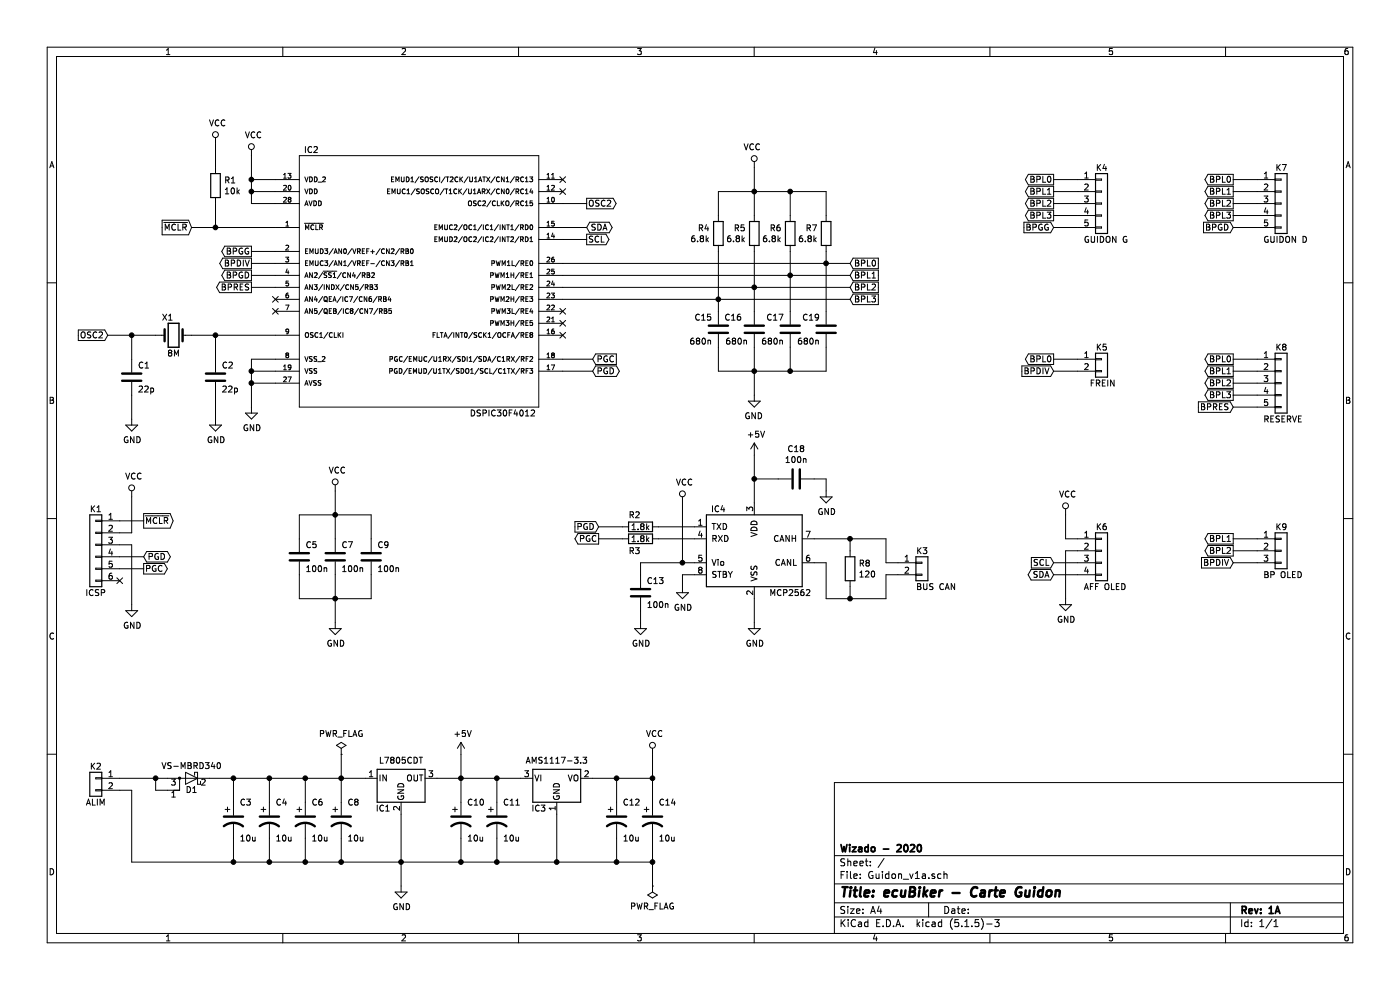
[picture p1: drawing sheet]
EESchema Schematic File Version 4
EELAYER 30 0
EELAYER END
$Descr A4 11693 8268
encoding utf-8
Sheet 1 1
Title "ecuBiker - Carte Guidon"
Date ""
Rev "1A"
Comp "Wizado - 2020"
Comment1 ""
Comment2 ""
Comment3 ""
Comment4 ""
$EndDescr
Text GLabel 7100 2500 2    50   Input ~ 0
BPL3
Text GLabel 7100 2400 2    50   Input ~ 0
BPL2
Text GLabel 7100 2300 2    50   Input ~ 0
BPL1
Text GLabel 7100 2200 2    50   Input ~ 0
BPL0
Wire Wire Line
	6600 3100 6300 3100
Connection ~ 6600 3100
Wire Wire Line
	6600 2900 6600 3100
Wire Wire Line
	6300 3100 6000 3100
Connection ~ 6300 3100
Wire Wire Line
	6300 2900 6300 3100
Wire Wire Line
	6000 2900 6000 3100
Wire Wire Line
	6900 3100 6600 3100
Wire Wire Line
	6900 2900 6900 3100
$Comp
L power:VCC #PWR016
U 1 1
P 6300 1400
F 0 "#PWR016" H 6300 1250 50  0001 C CNN
F 1 "VCC" H 6317 1573 50  0000 C CNN
F 2 "" H 6300 1400 50  0001 C CNN
F 3 "" H 6300 1400 50  0001 C CNN
	1    6300 1400
	-1   0    0    -1  
$EndComp
$Comp
L power:GND #PWR017
U 1 1
P 6300 3300
F 0 "#PWR017" H 6300 3050 50  0001 C CNN
F 1 "GND" H 6305 3127 50  0000 C CNN
F 2 "" H 6300 3300 50  0001 C CNN
F 3 "" H 6300 3300 50  0001 C CNN
	1    6300 3300
	-1   0    0    -1  
$EndComp
$Comp
L Device:C C15
U 1 1
P 6000 2750
F 0 "C15" H 6050 2850 50  0000 L CNN
F 1 "680n" H 6050 2650 50  0000 L CNN
F 2 "" H 6038 2600 50  0001 C CNN
F 3 "~" H 6000 2750 50  0001 C CNN
	1    6000 2750
	-1   0    0    -1  
$EndComp
$Comp
L Device:C C16
U 1 1
P 6300 2750
F 0 "C16" H 6400 2850 50  0000 L CNN
F 1 "680n" H 6350 2650 50  0000 L CNN
F 2 "" H 6338 2600 50  0001 C CNN
F 3 "~" H 6300 2750 50  0001 C CNN
	1    6300 2750
	-1   0    0    -1  
$EndComp
$Comp
L Device:C C17
U 1 1
P 6600 2750
F 0 "C17" H 6650 2850 50  0000 L CNN
F 1 "680n" H 6650 2650 50  0000 L CNN
F 2 "" H 6638 2600 50  0001 C CNN
F 3 "~" H 6600 2750 50  0001 C CNN
	1    6600 2750
	-1   0    0    -1  
$EndComp
$Comp
L Device:C C19
U 1 1
P 6900 2750
F 0 "C19" H 6950 2850 50  0000 L CNN
F 1 "680n" H 6950 2650 50  0000 L CNN
F 2 "" H 6938 2600 50  0001 C CNN
F 3 "~" H 6900 2750 50  0001 C CNN
	1    6900 2750
	-1   0    0    -1  
$EndComp
$Comp
L Device:R R4
U 1 1
P 6000 1950
F 0 "R4" H 6070 1996 50  0000 L CNN
F 1 "6.8k" H 6070 1905 50  0000 L CNN
F 2 "" V 5930 1950 50  0001 C CNN
F 3 "~" H 6000 1950 50  0001 C CNN
	1    6000 1950
	-1   0    0    -1  
$EndComp
$Comp
L Device:R R5
U 1 1
P 6300 1950
F 0 "R5" H 6370 1996 50  0000 L CNN
F 1 "6.8k" H 6370 1905 50  0000 L CNN
F 2 "" V 6230 1950 50  0001 C CNN
F 3 "~" H 6300 1950 50  0001 C CNN
	1    6300 1950
	-1   0    0    -1  
$EndComp
$Comp
L Device:R R6
U 1 1
P 6600 1950
F 0 "R6" H 6670 1996 50  0000 L CNN
F 1 "6.8k" H 6670 1905 50  0000 L CNN
F 2 "" V 6530 1950 50  0001 C CNN
F 3 "~" H 6600 1950 50  0001 C CNN
	1    6600 1950
	-1   0    0    -1  
$EndComp
$Comp
L Device:R R7
U 1 1
P 6900 1950
F 0 "R7" H 6970 1996 50  0000 L CNN
F 1 "6.8k" H 6970 1905 50  0000 L CNN
F 2 "" V 6830 1950 50  0001 C CNN
F 3 "~" H 6900 1950 50  0001 C CNN
	1    6900 1950
	-1   0    0    -1  
$EndComp
Wire Wire Line
	6900 1800 6900 1600
Wire Wire Line
	6900 1600 6600 1600
Wire Wire Line
	6000 1600 6000 1800
Wire Wire Line
	6300 1800 6300 1600
Connection ~ 6300 1600
Wire Wire Line
	6300 1600 6000 1600
Wire Wire Line
	6600 1800 6600 1600
Connection ~ 6600 1600
Wire Wire Line
	6600 1600 6300 1600
$Comp
L Connector_Generic:Conn_01x05 K4
U 1 1
P 9200 1700
F 0 "K4" H 9150 2000 50  0000 L CNN
F 1 "GUIDON G" H 9050 1400 50  0000 L CNN
F 2 "" H 9200 1700 50  0001 C CNN
F 3 "~" H 9200 1700 50  0001 C CNN
	1    9200 1700
	1    0    0    -1  
$EndComp
Wire Wire Line
	6900 2100 6900 2200
Wire Wire Line
	6600 2100 6600 2300
Wire Wire Line
	6300 2100 6300 2400
Wire Wire Line
	6000 2100 6000 2500
Connection ~ 6900 2200
Wire Wire Line
	6900 2200 6900 2600
Connection ~ 6600 2300
Wire Wire Line
	6600 2300 6600 2600
Connection ~ 6300 2400
Wire Wire Line
	6300 2400 6300 2600
Connection ~ 6000 2500
Wire Wire Line
	6000 2500 6000 2600
Wire Wire Line
	6300 1400 6300 1600
Wire Wire Line
	6300 3300 6300 3100
Wire Wire Line
	6900 2200 7100 2200
Wire Wire Line
	6600 2300 7100 2300
Wire Wire Line
	6300 2400 7100 2400
Wire Wire Line
	6000 2500 7100 2500
$Comp
L Connector_Generic:Conn_01x05 K7
U 1 1
P 10700 1700
F 0 "K7" H 10650 2000 50  0000 L CNN
F 1 "GUIDON D" H 10550 1400 50  0000 L CNN
F 2 "" H 10700 1700 50  0001 C CNN
F 3 "~" H 10700 1700 50  0001 C CNN
	1    10700 1700
	1    0    0    -1  
$EndComp
Wire Wire Line
	8800 4800 9000 4800
Wire Wire Line
	8800 4700 9000 4700
$Comp
L Connector_Generic:Conn_01x04 K6
U 1 1
P 9200 4600
F 0 "K6" H 9150 4800 50  0000 L CNN
F 1 "AFF OLED" H 9050 4300 50  0000 L CNN
F 2 "" H 9200 4600 50  0001 C CNN
F 3 "~" H 9200 4600 50  0001 C CNN
	1    9200 4600
	1    0    0    -1  
$EndComp
$Comp
L power:GND #PWR022
U 1 1
P 8900 5000
F 0 "#PWR022" H 8900 4750 50  0001 C CNN
F 1 "GND" H 8905 4827 50  0000 C CNN
F 2 "" H 8900 5000 50  0001 C CNN
F 3 "" H 8900 5000 50  0001 C CNN
	1    8900 5000
	1    0    0    -1  
$EndComp
Text GLabel 8800 4700 0    50   Input ~ 0
SCL
Text GLabel 8800 4800 0    50   BiDi ~ 0
SDA
$Comp
L Regulator_Linear:LM1117-3.3 IC3
U 1 1
P 4650 6500
F 0 "IC3" H 4500 6250 50  0000 C CNN
F 1 "AMS1117-3.3" H 4650 6650 50  0000 C CNN
F 2 "" H 4650 6500 50  0001 C CNN
F 3 "http://www.ti.com/lit/ds/symlink/lm1117.pdf" H 4650 6500 50  0001 C CNN
	1    4650 6500
	1    0    0    -1  
$EndComp
$Comp
L Device:D_Schottky_AKA D1
U 1 1
P 1600 6500
F 0 "D1" H 1600 6600 50  0000 C CNN
F 1 "VS-MBRD340" H 1600 6400 50  0000 C CNN
F 2 "" H 1600 6500 50  0001 C CNN
F 3 "~" H 1600 6500 50  0001 C CNN
	1    1600 6500
	-1   0    0    1   
$EndComp
$Comp
L Connector_Generic:Conn_01x02 K2
U 1 1
P 800 6500
F 0 "K2" H 800 6600 50  0000 C CNN
F 1 "ALIM" H 800 6300 50  0000 C CNN
F 2 "" H 800 6500 50  0001 C CNN
F 3 "~" H 800 6500 50  0001 C CNN
	1    800  6500
	-1   0    0    -1  
$EndComp
$Comp
L DSPIC30F4012-20I_SO:DSPIC30F4012-20I_SO IC2
U 1 1
P 3500 2200
F 0 "IC2" H 2600 3150 50  0000 C CNN
F 1 "DSPIC30F4012" H 4200 950 50  0000 C CNN
F 2 "SOIC127P1030X265-28N" H 3300 2200 50  0001 L BNN
F 3 "None" H 3500 2200 50  0001 L BNN
F 4 "Unavailable" H 3500 2200 50  0001 L BNN "Champ4"
F 5 "SOIC-28 Microchip" H 3300 2200 50  0001 L BNN "Champ5"
F 6 "DSPIC30F4012-20I/SO" H 3300 2200 50  0001 L BNN "Champ6"
F 7 "PICmicro - dsPIC 16-bit Digital Signal Controllers 16 Bit MCU/DSP 28LD 20M 48KB FL" H 3300 2200 50  0001 L BNN "Champ7"
F 8 "Microchip" H 3500 2200 50  0001 L BNN "Champ8"
	1    3500 2200
	1    0    0    -1  
$EndComp
$Comp
L power:GND #PWR07
U 1 1
P 2100 3400
F 0 "#PWR07" H 2100 3150 50  0001 C CNN
F 1 "GND" H 2105 3227 50  0000 C CNN
F 2 "" H 2100 3400 50  0001 C CNN
F 3 "" H 2100 3400 50  0001 C CNN
	1    2100 3400
	1    0    0    -1  
$EndComp
Wire Wire Line
	2300 3200 2100 3200
Wire Wire Line
	2100 3200 2100 3400
Wire Wire Line
	2300 3100 2100 3100
Wire Wire Line
	2100 3100 2100 3200
Connection ~ 2100 3200
Wire Wire Line
	2300 3000 2100 3000
Wire Wire Line
	2100 3000 2100 3100
Connection ~ 2100 3100
Wire Wire Line
	4700 1900 4900 1900
Wire Wire Line
	4700 2000 4900 2000
Text GLabel 4900 1900 2    50   BiDi ~ 0
SDA
Text GLabel 4900 2000 2    50   Output ~ 0
SCL
Wire Wire Line
	4700 3000 4950 3000
Wire Wire Line
	4700 3100 4950 3100
Text GLabel 4950 3000 2    50   Input ~ 0
PGC
Text GLabel 4950 3100 2    50   BiDi ~ 0
PGD
Wire Wire Line
	4700 1700 4900 1700
Text GLabel 4900 1700 2    50   Output ~ 0
OSC2
$Comp
L power:VCC #PWR06
U 1 1
P 2100 1300
F 0 "#PWR06" H 2100 1150 50  0001 C CNN
F 1 "VCC" H 2117 1473 50  0000 C CNN
F 2 "" H 2100 1300 50  0001 C CNN
F 3 "" H 2100 1300 50  0001 C CNN
	1    2100 1300
	1    0    0    -1  
$EndComp
Wire Wire Line
	2300 1700 2100 1700
Wire Wire Line
	2100 1700 2100 1600
Wire Wire Line
	2300 1600 2100 1600
Connection ~ 2100 1600
Wire Wire Line
	2100 1600 2100 1500
Wire Wire Line
	2300 1500 2100 1500
Connection ~ 2100 1500
Wire Wire Line
	2100 1500 2100 1300
Text GLabel 1600 1900 0    50   Input ~ 0
~MCLR
Wire Wire Line
	1000 6500 1300 6500
Wire Wire Line
	1400 6600 1300 6600
Wire Wire Line
	1300 6600 1300 6500
Connection ~ 1300 6500
Wire Wire Line
	1300 6500 1400 6500
$Comp
L Device:CP1 C10
U 1 1
P 3850 6850
F 0 "C10" H 3900 7000 50  0000 L CNN
F 1 "10u" H 3900 6700 50  0000 L CNN
F 2 "" H 3850 6850 50  0001 C CNN
F 3 "~" H 3850 6850 50  0001 C CNN
	1    3850 6850
	1    0    0    -1  
$EndComp
$Comp
L Device:CP1 C11
U 1 1
P 4150 6850
F 0 "C11" H 4200 7000 50  0000 L CNN
F 1 "10u" H 4200 6700 50  0000 L CNN
F 2 "" H 4150 6850 50  0001 C CNN
F 3 "~" H 4150 6850 50  0001 C CNN
	1    4150 6850
	1    0    0    -1  
$EndComp
$Comp
L Device:CP1 C12
U 1 1
P 5150 6850
F 0 "C12" H 5200 7000 50  0000 L CNN
F 1 "10u" H 5200 6700 50  0000 L CNN
F 2 "" H 5150 6850 50  0001 C CNN
F 3 "~" H 5150 6850 50  0001 C CNN
	1    5150 6850
	1    0    0    -1  
$EndComp
$Comp
L Device:CP1 C14
U 1 1
P 5450 6850
F 0 "C14" H 5500 7000 50  0000 L CNN
F 1 "10u" H 5500 6700 50  0000 L CNN
F 2 "" H 5450 6850 50  0001 C CNN
F 3 "~" H 5450 6850 50  0001 C CNN
	1    5450 6850
	1    0    0    -1  
$EndComp
Wire Wire Line
	3850 6700 3850 6500
Connection ~ 3850 6500
Wire Wire Line
	3850 6500 4150 6500
Wire Wire Line
	4150 6700 4150 6500
Connection ~ 4150 6500
Wire Wire Line
	4150 6500 4350 6500
Wire Wire Line
	4950 6500 5150 6500
Wire Wire Line
	5150 6500 5150 6700
Wire Wire Line
	5150 6500 5450 6500
Wire Wire Line
	5450 6500 5450 6700
Connection ~ 5150 6500
Wire Wire Line
	3850 7000 3850 7200
Wire Wire Line
	1100 7200 1100 6600
Wire Wire Line
	1100 6600 1000 6600
Wire Wire Line
	5450 7000 5450 7200
Wire Wire Line
	5450 7200 5150 7200
Connection ~ 3850 7200
Wire Wire Line
	4150 7000 4150 7200
Connection ~ 4150 7200
Wire Wire Line
	4150 7200 3850 7200
Wire Wire Line
	5150 7000 5150 7200
Connection ~ 5150 7200
Wire Wire Line
	5150 7200 4650 7200
Wire Wire Line
	4650 6800 4650 7200
Connection ~ 4650 7200
Wire Wire Line
	4650 7200 4150 7200
$Comp
L Device:CP1 C3
U 1 1
P 1950 6850
F 0 "C3" H 2000 7000 50  0000 L CNN
F 1 "10u" H 2000 6700 50  0000 L CNN
F 2 "" H 1950 6850 50  0001 C CNN
F 3 "~" H 1950 6850 50  0001 C CNN
	1    1950 6850
	1    0    0    -1  
$EndComp
$Comp
L Device:CP1 C4
U 1 1
P 2250 6850
F 0 "C4" H 2300 7000 50  0000 L CNN
F 1 "10u" H 2300 6700 50  0000 L CNN
F 2 "" H 2250 6850 50  0001 C CNN
F 3 "~" H 2250 6850 50  0001 C CNN
	1    2250 6850
	1    0    0    -1  
$EndComp
Wire Wire Line
	1950 6700 1950 6500
Wire Wire Line
	1950 6500 2250 6500
Wire Wire Line
	2250 6700 2250 6500
Wire Wire Line
	1950 7000 1950 7200
Wire Wire Line
	2250 7000 2250 7200
Wire Wire Line
	2250 7200 1950 7200
$Comp
L Device:CP1 C6
U 1 1
P 2550 6850
F 0 "C6" H 2600 7000 50  0000 L CNN
F 1 "10u" H 2600 6700 50  0000 L CNN
F 2 "" H 2550 6850 50  0001 C CNN
F 3 "~" H 2550 6850 50  0001 C CNN
	1    2550 6850
	1    0    0    -1  
$EndComp
$Comp
L Device:CP1 C8
U 1 1
P 2850 6850
F 0 "C8" H 2900 7000 50  0000 L CNN
F 1 "10u" H 2900 6700 50  0000 L CNN
F 2 "" H 2850 6850 50  0001 C CNN
F 3 "~" H 2850 6850 50  0001 C CNN
	1    2850 6850
	1    0    0    -1  
$EndComp
Wire Wire Line
	2550 6700 2550 6500
Wire Wire Line
	2550 6500 2850 6500
Wire Wire Line
	2850 6700 2850 6500
Wire Wire Line
	2550 7000 2550 7200
Wire Wire Line
	2850 7000 2850 7200
Wire Wire Line
	2850 7200 2550 7200
Wire Wire Line
	1750 6500 1950 6500
Connection ~ 1950 6500
Wire Wire Line
	2250 6500 2550 6500
Connection ~ 2250 6500
Connection ~ 2550 6500
Wire Wire Line
	1100 7200 1950 7200
Connection ~ 1950 7200
Wire Wire Line
	2250 7200 2550 7200
Connection ~ 2250 7200
Connection ~ 2550 7200
Connection ~ 2850 7200
$Comp
L power:GND #PWR010
U 1 1
P 3350 7400
F 0 "#PWR010" H 3350 7150 50  0001 C CNN
F 1 "GND" H 3355 7227 50  0000 C CNN
F 2 "" H 3350 7400 50  0001 C CNN
F 3 "" H 3350 7400 50  0001 C CNN
	1    3350 7400
	1    0    0    -1  
$EndComp
$Comp
L power:VCC #PWR013
U 1 1
P 5450 6300
F 0 "#PWR013" H 5450 6150 50  0001 C CNN
F 1 "VCC" H 5467 6473 50  0000 C CNN
F 2 "" H 5450 6300 50  0001 C CNN
F 3 "" H 5450 6300 50  0001 C CNN
	1    5450 6300
	1    0    0    -1  
$EndComp
$Comp
L power:+5V #PWR011
U 1 1
P 3850 6300
F 0 "#PWR011" H 3850 6150 50  0001 C CNN
F 1 "+5V" H 3865 6473 50  0000 C CNN
F 2 "" H 3850 6300 50  0001 C CNN
F 3 "" H 3850 6300 50  0001 C CNN
	1    3850 6300
	1    0    0    -1  
$EndComp
Wire Wire Line
	3850 6300 3850 6500
Wire Wire Line
	5450 6300 5450 6500
Connection ~ 5450 6500
$Comp
L Connector_Generic:Conn_01x03 K9
U 1 1
P 10700 4600
F 0 "K9" H 10650 4800 50  0000 L CNN
F 1 "BP OLED" H 10550 4400 50  0000 L CNN
F 2 "" H 10700 4600 50  0001 C CNN
F 3 "~" H 10700 4600 50  0001 C CNN
	1    10700 4600
	1    0    0    -1  
$EndComp
$Comp
L Connector_Generic:Conn_01x06 K1
U 1 1
P 800 4550
F 0 "K1" H 800 4850 50  0000 C CNN
F 1 "ICSP" H 800 4150 50  0000 C CNN
F 2 "" H 800 4550 50  0001 C CNN
F 3 "~" H 800 4550 50  0001 C CNN
	1    800  4550
	-1   0    0    -1  
$EndComp
NoConn ~ 1000 4850
$Comp
L Device:Crystal X1
U 1 1
P 1450 2800
F 0 "X1" H 1400 2950 50  0000 C CNN
F 1 "8M" H 1450 2650 50  0000 C CNN
F 2 "" H 1450 2800 50  0001 C CNN
F 3 "~" H 1450 2800 50  0001 C CNN
	1    1450 2800
	1    0    0    -1  
$EndComp
$Comp
L Device:C C1
U 1 1
P 1100 3150
F 0 "C1" H 1150 3250 50  0000 L CNN
F 1 "22p" H 1150 3050 50  0000 L CNN
F 2 "" H 1138 3000 50  0001 C CNN
F 3 "~" H 1100 3150 50  0001 C CNN
	1    1100 3150
	1    0    0    -1  
$EndComp
$Comp
L Device:C C2
U 1 1
P 1800 3150
F 0 "C2" H 1850 3250 50  0000 L CNN
F 1 "22p" H 1850 3050 50  0000 L CNN
F 2 "" H 1838 3000 50  0001 C CNN
F 3 "~" H 1800 3150 50  0001 C CNN
	1    1800 3150
	1    0    0    -1  
$EndComp
Wire Wire Line
	1600 2800 1800 2800
Wire Wire Line
	1800 2800 1800 3000
Wire Wire Line
	1300 2800 1100 2800
Wire Wire Line
	1100 2800 1100 3000
$Comp
L power:GND #PWR05
U 1 1
P 1800 3500
F 0 "#PWR05" H 1800 3250 50  0001 C CNN
F 1 "GND" H 1805 3327 50  0000 C CNN
F 2 "" H 1800 3500 50  0001 C CNN
F 3 "" H 1800 3500 50  0001 C CNN
	1    1800 3500
	1    0    0    -1  
$EndComp
$Comp
L power:GND #PWR01
U 1 1
P 1100 3500
F 0 "#PWR01" H 1100 3250 50  0001 C CNN
F 1 "GND" H 1105 3327 50  0000 C CNN
F 2 "" H 1100 3500 50  0001 C CNN
F 3 "" H 1100 3500 50  0001 C CNN
	1    1100 3500
	1    0    0    -1  
$EndComp
Wire Wire Line
	1100 3300 1100 3500
Wire Wire Line
	1800 3300 1800 3500
Wire Wire Line
	2300 2800 1800 2800
Connection ~ 1800 2800
Text GLabel 900  2800 0    50   Input ~ 0
OSC2
Wire Wire Line
	1000 4350 1200 4350
Wire Wire Line
	1000 4650 1200 4650
Wire Wire Line
	1000 4750 1200 4750
Text GLabel 1200 4350 2    50   Output ~ 0
~MCLR
$Comp
L Device:R R1
U 1 1
P 1800 1550
F 0 "R1" H 1870 1596 50  0000 L CNN
F 1 "10k" H 1870 1505 50  0000 L CNN
F 2 "" V 1730 1550 50  0001 C CNN
F 3 "~" H 1800 1550 50  0001 C CNN
	1    1800 1550
	1    0    0    -1  
$EndComp
Wire Wire Line
	2300 1900 1800 1900
Wire Wire Line
	1800 1900 1800 1700
$Comp
L power:VCC #PWR04
U 1 1
P 1800 1200
F 0 "#PWR04" H 1800 1050 50  0001 C CNN
F 1 "VCC" H 1817 1373 50  0000 C CNN
F 2 "" H 1800 1200 50  0001 C CNN
F 3 "" H 1800 1200 50  0001 C CNN
	1    1800 1200
	1    0    0    -1  
$EndComp
Wire Wire Line
	1800 1200 1800 1400
Wire Wire Line
	1600 1900 1800 1900
Connection ~ 1800 1900
$Comp
L power:VCC #PWR02
U 1 1
P 1100 4150
F 0 "#PWR02" H 1100 4000 50  0001 C CNN
F 1 "VCC" H 1117 4323 50  0000 C CNN
F 2 "" H 1100 4150 50  0001 C CNN
F 3 "" H 1100 4150 50  0001 C CNN
	1    1100 4150
	1    0    0    -1  
$EndComp
$Comp
L power:GND #PWR03
U 1 1
P 1100 5050
F 0 "#PWR03" H 1100 4800 50  0001 C CNN
F 1 "GND" H 1105 4877 50  0000 C CNN
F 2 "" H 1100 5050 50  0001 C CNN
F 3 "" H 1100 5050 50  0001 C CNN
	1    1100 5050
	1    0    0    -1  
$EndComp
Wire Wire Line
	1000 4450 1100 4450
Wire Wire Line
	1100 4450 1100 4150
Wire Wire Line
	1000 4550 1100 4550
Wire Wire Line
	1100 4550 1100 5050
Text GLabel 1200 4650 2    50   BiDi ~ 0
PGD
Text GLabel 1200 4750 2    50   Output ~ 0
PGC
Wire Wire Line
	2850 7200 3350 7200
$Comp
L Regulator_Linear:L7805 IC1
U 1 1
P 3350 6500
F 0 "IC1" H 3200 6250 50  0000 C CNN
F 1 "L7805CDT" H 3350 6650 50  0000 C CNN
F 2 "" H 3375 6350 50  0001 L CIN
F 3 "http://www.st.com/content/ccc/resource/technical/document/datasheet/41/4f/b3/b0/12/d4/47/88/CD00000444.pdf/files/CD00000444.pdf/jcr:content/translations/en.CD00000444.pdf" H 3350 6450 50  0001 C CNN
	1    3350 6500
	1    0    0    -1  
$EndComp
Wire Wire Line
	3650 6500 3850 6500
Wire Wire Line
	3350 6800 3350 7200
Connection ~ 3350 7200
Wire Wire Line
	3350 7200 3850 7200
Wire Wire Line
	3350 7400 3350 7200
Wire Wire Line
	900  2800 1100 2800
Connection ~ 1100 2800
$Comp
L Connector_Generic:Conn_01x05 K8
U 1 1
P 10700 3200
F 0 "K8" H 10650 3500 50  0000 L CNN
F 1 "RESERVE" H 10550 2900 50  0000 L CNN
F 2 "" H 10700 3200 50  0001 C CNN
F 3 "~" H 10700 3200 50  0001 C CNN
	1    10700 3200
	1    0    0    -1  
$EndComp
$Comp
L Connector_Generic:Conn_01x02 K5
U 1 1
P 9200 3000
F 0 "K5" H 9150 3100 50  0000 L CNN
F 1 "FREIN" H 9100 2800 50  0000 L CNN
F 2 "" H 9200 3000 50  0001 C CNN
F 3 "~" H 9200 3000 50  0001 C CNN
	1    9200 3000
	1    0    0    -1  
$EndComp
Text GLabel 5000 4500 0    50   Output ~ 0
PGC
Text GLabel 5000 4400 0    50   Input ~ 0
PGD
Wire Wire Line
	5200 4500 5000 4500
Wire Wire Line
	5200 4400 5000 4400
Wire Wire Line
	5500 4500 5800 4500
Wire Wire Line
	5500 4400 5800 4400
$Comp
L Device:R R3
U 1 1
P 5350 4500
F 0 "R3" V 5450 4450 50  0000 C CNN
F 1 "1.8k" V 5350 4500 50  0000 C CNN
F 2 "" V 5280 4500 50  0001 C CNN
F 3 "~" H 5350 4500 50  0001 C CNN
	1    5350 4500
	0    1    1    0   
$EndComp
$Comp
L Device:R R2
U 1 1
P 5350 4400
F 0 "R2" V 5250 4350 50  0000 C CNN
F 1 "1.8k" V 5350 4400 50  0000 C CNN
F 2 "" V 5280 4400 50  0001 C CNN
F 3 "~" H 5350 4400 50  0001 C CNN
	1    5350 4400
	0    1    1    0   
$EndComp
Connection ~ 7100 5000
Wire Wire Line
	7400 4800 7500 4800
Wire Wire Line
	7400 5000 7400 4800
Wire Wire Line
	7100 5000 7400 5000
Connection ~ 7100 4500
Wire Wire Line
	7400 4500 7100 4500
Wire Wire Line
	7400 4700 7400 4500
Wire Wire Line
	7500 4700 7400 4700
Connection ~ 6300 4000
Wire Wire Line
	6300 3800 6300 4000
$Comp
L power:+5V #PWR018
U 1 1
P 6300 3800
F 0 "#PWR018" H 6300 3650 50  0001 C CNN
F 1 "+5V" H 6315 3973 50  0000 C CNN
F 2 "" H 6300 3800 50  0001 C CNN
F 3 "" H 6300 3800 50  0001 C CNN
	1    6300 3800
	1    0    0    -1  
$EndComp
$Comp
L Connector_Generic:Conn_01x02 K3
U 1 1
P 7700 4700
F 0 "K3" H 7650 4800 50  0000 L CNN
F 1 "BUS CAN" H 7650 4500 50  0000 L CNN
F 2 "" H 7700 4700 50  0001 C CNN
F 3 "~" H 7700 4700 50  0001 C CNN
	1    7700 4700
	1    0    0    -1  
$EndComp
$Comp
L Interface_CAN_LIN:MCP2562-E-SN IC4
U 1 1
P 6300 4600
F 0 "IC4" H 6000 4950 50  0000 C CNN
F 1 "MCP2562" H 6600 4250 50  0000 C CNN
F 2 "Package_SO:SOIC-8_3.9x4.9mm_P1.27mm" H 6300 4100 50  0001 C CIN
F 3 "http://ww1.microchip.com/downloads/en/DeviceDoc/25167A.pdf" H 6300 4600 50  0001 C CNN
	1    6300 4600
	1    0    0    -1  
$EndComp
$Comp
L power:GND #PWR019
U 1 1
P 6300 5200
F 0 "#PWR019" H 6300 4950 50  0001 C CNN
F 1 "GND" H 6305 5027 50  0000 C CNN
F 2 "" H 6300 5200 50  0001 C CNN
F 3 "" H 6300 5200 50  0001 C CNN
	1    6300 5200
	1    0    0    -1  
$EndComp
Wire Wire Line
	6300 5000 6300 5200
$Comp
L Device:R R8
U 1 1
P 7100 4750
F 0 "R8" H 7170 4796 50  0000 L CNN
F 1 "120" H 7170 4705 50  0000 L CNN
F 2 "" V 7030 4750 50  0001 C CNN
F 3 "~" H 7100 4750 50  0001 C CNN
	1    7100 4750
	1    0    0    -1  
$EndComp
$Comp
L power:VCC #PWR014
U 1 1
P 5700 4200
F 0 "#PWR014" H 5700 4050 50  0001 C CNN
F 1 "VCC" H 5717 4373 50  0000 C CNN
F 2 "" H 5700 4200 50  0001 C CNN
F 3 "" H 5700 4200 50  0001 C CNN
	1    5700 4200
	1    0    0    -1  
$EndComp
Wire Wire Line
	6300 4200 6300 4000
Wire Wire Line
	5800 4700 5700 4700
Wire Wire Line
	5700 4700 5700 4200
$Comp
L power:GND #PWR015
U 1 1
P 5700 4900
F 0 "#PWR015" H 5700 4650 50  0001 C CNN
F 1 "GND" H 5705 4727 50  0000 C CNN
F 2 "" H 5700 4900 50  0001 C CNN
F 3 "" H 5700 4900 50  0001 C CNN
	1    5700 4900
	1    0    0    -1  
$EndComp
Wire Wire Line
	5800 4800 5700 4800
Wire Wire Line
	5700 4800 5700 4900
Wire Wire Line
	6800 4500 7100 4500
Wire Wire Line
	7100 4500 7100 4600
Wire Wire Line
	6800 4700 6900 4700
Wire Wire Line
	6900 4700 6900 5000
Wire Wire Line
	6900 5000 7100 5000
Wire Wire Line
	7100 5000 7100 4900
$Comp
L Device:C C18
U 1 1
P 6650 4000
F 0 "C18" V 6398 4000 50  0000 C CNN
F 1 "100n" V 6489 4000 50  0000 C CNN
F 2 "" H 6688 3850 50  0001 C CNN
F 3 "~" H 6650 4000 50  0001 C CNN
	1    6650 4000
	0    1    1    0   
$EndComp
Wire Wire Line
	6500 4000 6300 4000
$Comp
L power:GND #PWR020
U 1 1
P 6900 4100
F 0 "#PWR020" H 6900 3850 50  0001 C CNN
F 1 "GND" H 6905 3927 50  0000 C CNN
F 2 "" H 6900 4100 50  0001 C CNN
F 3 "" H 6900 4100 50  0001 C CNN
	1    6900 4100
	1    0    0    -1  
$EndComp
Wire Wire Line
	6800 4000 6900 4000
Wire Wire Line
	6900 4000 6900 4100
$Comp
L Device:C C13
U 1 1
P 5350 4950
F 0 "C13" H 5400 5050 50  0000 L CNN
F 1 "100n" H 5400 4850 50  0000 L CNN
F 2 "" H 5388 4800 50  0001 C CNN
F 3 "~" H 5350 4950 50  0001 C CNN
	1    5350 4950
	1    0    0    -1  
$EndComp
$Comp
L power:GND #PWR012
U 1 1
P 5350 5200
F 0 "#PWR012" H 5350 4950 50  0001 C CNN
F 1 "GND" H 5355 5027 50  0000 C CNN
F 2 "" H 5350 5200 50  0001 C CNN
F 3 "" H 5350 5200 50  0001 C CNN
	1    5350 5200
	1    0    0    -1  
$EndComp
Wire Wire Line
	5350 4800 5350 4700
Wire Wire Line
	5350 4700 5700 4700
Connection ~ 5700 4700
Wire Wire Line
	5350 5100 5350 5200
Wire Wire Line
	2850 6500 3050 6500
Connection ~ 2850 6500
$Comp
L power:PWR_FLAG #FLG02
U 1 1
P 5450 7400
F 0 "#FLG02" H 5450 7475 50  0001 C CNN
F 1 "PWR_FLAG" H 5450 7573 50  0000 C CNN
F 2 "" H 5450 7400 50  0001 C CNN
F 3 "~" H 5450 7400 50  0001 C CNN
	1    5450 7400
	-1   0    0    1   
$EndComp
Wire Wire Line
	5450 7400 5450 7200
Connection ~ 5450 7200
$Comp
L power:PWR_FLAG #FLG01
U 1 1
P 2850 6300
F 0 "#FLG01" H 2850 6375 50  0001 C CNN
F 1 "PWR_FLAG" H 2850 6473 50  0000 C CNN
F 2 "" H 2850 6300 50  0001 C CNN
F 3 "~" H 2850 6300 50  0001 C CNN
	1    2850 6300
	1    0    0    -1  
$EndComp
Wire Wire Line
	2850 6300 2850 6500
Wire Wire Line
	4700 2200 6900 2200
Wire Wire Line
	4700 2300 6600 2300
Wire Wire Line
	4700 2400 6300 2400
Wire Wire Line
	4700 2500 6000 2500
Wire Wire Line
	9000 1500 8800 1500
Wire Wire Line
	9000 1600 8800 1600
Wire Wire Line
	9000 1700 8800 1700
Wire Wire Line
	9000 1800 8800 1800
Wire Wire Line
	9000 1900 8800 1900
Text GLabel 8800 1500 0    50   Output ~ 0
BPL0
Text GLabel 8800 1600 0    50   Output ~ 0
BPL1
Text GLabel 8800 1700 0    50   Output ~ 0
BPL2
Text GLabel 8800 1800 0    50   Output ~ 0
BPL3
Wire Wire Line
	10500 1500 10300 1500
Wire Wire Line
	10500 1600 10300 1600
Wire Wire Line
	10500 1700 10300 1700
Wire Wire Line
	10500 1800 10300 1800
Wire Wire Line
	10500 1900 10300 1900
Text GLabel 10300 1500 0    50   Output ~ 0
BPL0
Text GLabel 10300 1600 0    50   Output ~ 0
BPL1
Text GLabel 10300 1700 0    50   Output ~ 0
BPL2
Text GLabel 10300 1800 0    50   Output ~ 0
BPL3
Text GLabel 8800 1900 0    50   Input ~ 0
BPGG
Text GLabel 10300 1900 0    50   Input ~ 0
BPGD
Wire Wire Line
	9000 3000 8800 3000
Wire Wire Line
	10500 4500 10300 4500
Wire Wire Line
	10500 4600 10300 4600
Wire Wire Line
	10500 3000 10300 3000
Wire Wire Line
	10500 3100 10300 3100
Wire Wire Line
	10500 3200 10300 3200
Wire Wire Line
	10500 3300 10300 3300
Wire Wire Line
	10500 3400 10300 3400
Text GLabel 10300 3000 0    50   Output ~ 0
BPL0
Text GLabel 10300 3100 0    50   Output ~ 0
BPL1
Text GLabel 10300 3200 0    50   Output ~ 0
BPL2
Text GLabel 10300 3300 0    50   Output ~ 0
BPL3
Text GLabel 10300 3400 0    50   Input ~ 0
BPRES
Wire Wire Line
	9000 3100 8800 3100
Wire Wire Line
	10500 4700 10300 4700
Text GLabel 8800 3000 0    50   Output ~ 0
BPL0
Text GLabel 10300 4500 0    50   Output ~ 0
BPL1
Text GLabel 10300 4600 0    50   Output ~ 0
BPL2
Text GLabel 8800 3100 0    50   Input ~ 0
BPDIV
Text GLabel 10300 4700 0    50   Input ~ 0
BPDIV
Wire Wire Line
	2300 2100 2100 2100
Wire Wire Line
	2300 2200 2100 2200
Wire Wire Line
	2300 2300 2100 2300
Wire Wire Line
	2300 2400 2100 2400
Text GLabel 2100 2100 0    50   Output ~ 0
BPGG
Text GLabel 2100 2200 0    50   Output ~ 0
BPDIV
Text GLabel 2100 2300 0    50   Output ~ 0
BPGD
Text GLabel 2100 2400 0    50   Output ~ 0
BPRES
NoConn ~ 4700 2600
NoConn ~ 4700 2700
NoConn ~ 4700 2800
NoConn ~ 2300 2500
NoConn ~ 2300 2600
$Comp
L power:VCC #PWR021
U 1 1
P 8900 4300
F 0 "#PWR021" H 8900 4150 50  0001 C CNN
F 1 "VCC" H 8917 4473 50  0000 C CNN
F 2 "" H 8900 4300 50  0001 C CNN
F 3 "" H 8900 4300 50  0001 C CNN
	1    8900 4300
	1    0    0    -1  
$EndComp
Wire Wire Line
	9000 4600 8900 4600
Wire Wire Line
	8900 4600 8900 5000
Wire Wire Line
	9000 4500 8900 4500
Wire Wire Line
	8900 4500 8900 4300
$Comp
L Device:C C5
U 1 1
P 2500 4650
F 0 "C5" H 2550 4750 50  0000 L CNN
F 1 "100n" H 2550 4550 50  0000 L CNN
F 2 "" H 2538 4500 50  0001 C CNN
F 3 "~" H 2500 4650 50  0001 C CNN
	1    2500 4650
	1    0    0    -1  
$EndComp
$Comp
L Device:C C7
U 1 1
P 2800 4650
F 0 "C7" H 2850 4750 50  0000 L CNN
F 1 "100n" H 2850 4550 50  0000 L CNN
F 2 "" H 2838 4500 50  0001 C CNN
F 3 "~" H 2800 4650 50  0001 C CNN
	1    2800 4650
	1    0    0    -1  
$EndComp
$Comp
L Device:C C9
U 1 1
P 3100 4650
F 0 "C9" H 3150 4750 50  0000 L CNN
F 1 "100n" H 3150 4550 50  0000 L CNN
F 2 "" H 3138 4500 50  0001 C CNN
F 3 "~" H 3100 4650 50  0001 C CNN
	1    3100 4650
	1    0    0    -1  
$EndComp
$Comp
L power:VCC #PWR08
U 1 1
P 2800 4100
F 0 "#PWR08" H 2800 3950 50  0001 C CNN
F 1 "VCC" H 2817 4273 50  0000 C CNN
F 2 "" H 2800 4100 50  0001 C CNN
F 3 "" H 2800 4100 50  0001 C CNN
	1    2800 4100
	1    0    0    -1  
$EndComp
$Comp
L power:GND #PWR09
U 1 1
P 2800 5200
F 0 "#PWR09" H 2800 4950 50  0001 C CNN
F 1 "GND" H 2805 5027 50  0000 C CNN
F 2 "" H 2800 5200 50  0001 C CNN
F 3 "" H 2800 5200 50  0001 C CNN
	1    2800 5200
	1    0    0    -1  
$EndComp
Wire Wire Line
	2500 4500 2500 4300
Wire Wire Line
	2500 4300 2800 4300
Wire Wire Line
	3100 4300 3100 4500
Wire Wire Line
	2800 4100 2800 4300
Connection ~ 2800 4300
Wire Wire Line
	2800 4300 3100 4300
Wire Wire Line
	2800 4500 2800 4300
Wire Wire Line
	2500 4800 2500 5000
Wire Wire Line
	2500 5000 2800 5000
Wire Wire Line
	3100 5000 3100 4800
Wire Wire Line
	2800 4800 2800 5000
Connection ~ 2800 5000
Wire Wire Line
	2800 5000 3100 5000
Wire Wire Line
	2800 5200 2800 5000
NoConn ~ 4700 1500
NoConn ~ 4700 1600
$EndSCHEMATC
